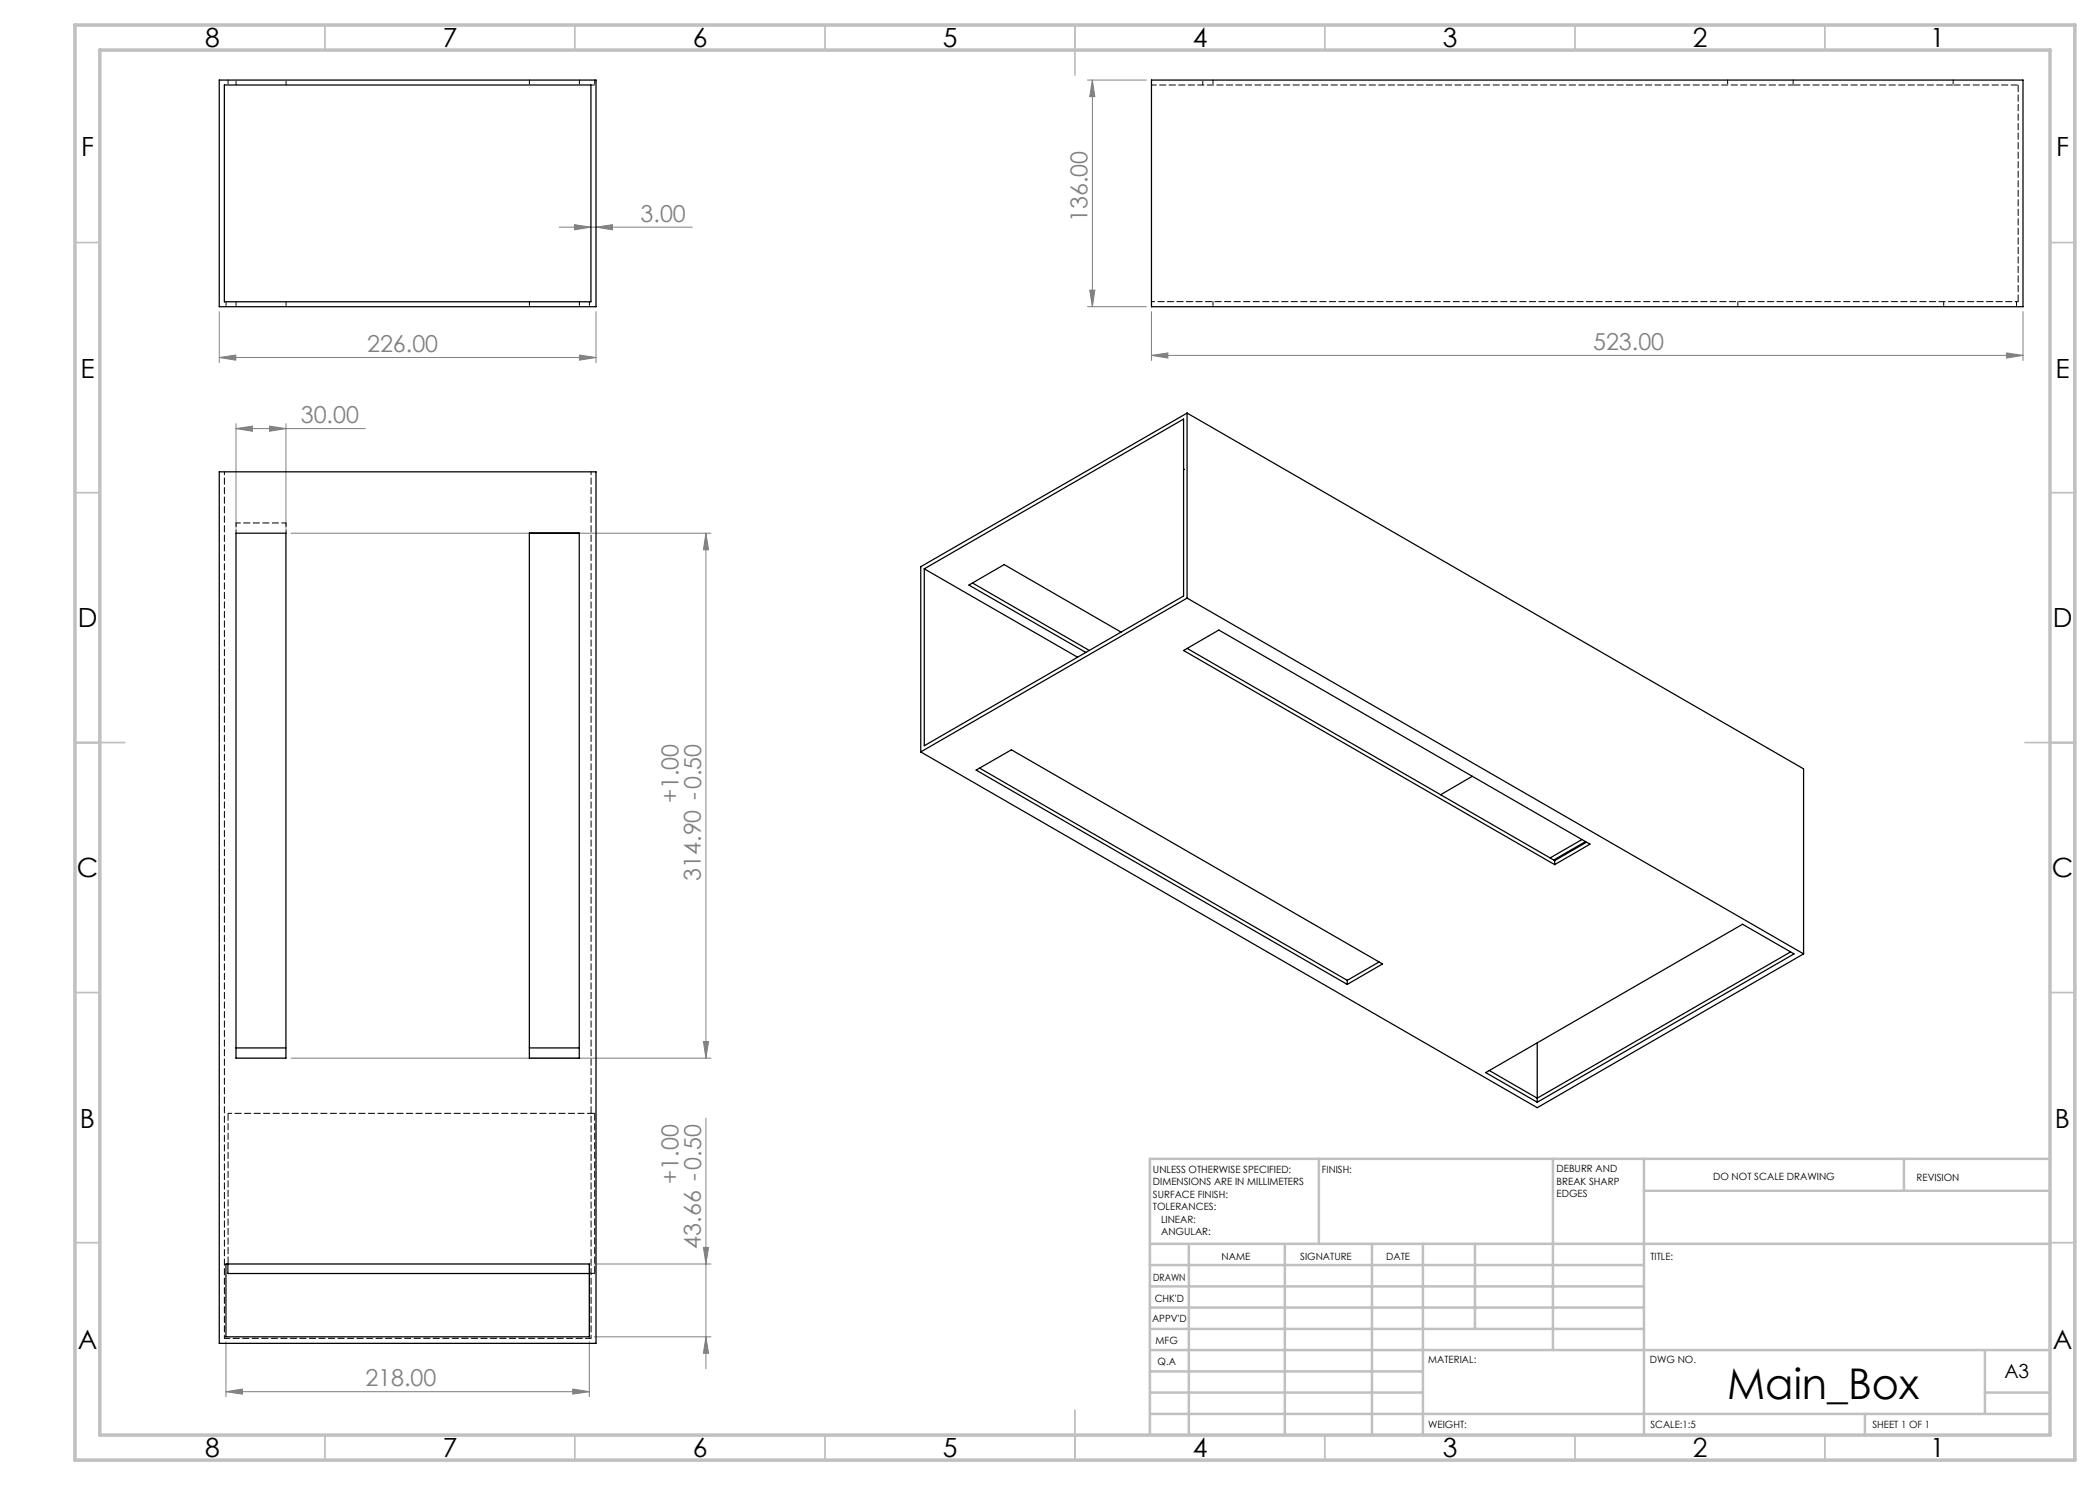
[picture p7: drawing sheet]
<svg xmlns="http://www.w3.org/2000/svg" width="420mm" height="297mm" viewBox="0 0 420 297" stroke-linecap="round" stroke-linejoin="round" font-family="sans-serif">
<g fill="none" stroke="#808080" stroke-width=".2">
<path d="M217.5 16h11.8M218.5 16l.5 3.3h-1.1zM218.5 16v45.3M111.8 45.4h26.7M114.9 44.9l3.3 .5-3.3 .6zM119.2 45.4l3.3-.5v1.1zM217.9 58h1.1l-.5 3.3zM43.9 71.5l3.3-.5v1zM43.9 62.3v10.2M43.9 71.5h75.3M115.9 71l3.3 .5-3.3 .5zM119.2 62.3v10.2"/>
<path d="M217.5 61.3h11.8M230.3 71.1l3.3-.5v1zM230.3 62.3v9.8M230.3 71.1h174.3M401.3 70.6l3.3 .5-3.3 .5zM404.6 62.3v9.8M47.2 85.7l3.3-.5v1.1zM47.2 84.7v21M47.2 85.7h25.9M53.9 85.2l3.3 .5-3.3 .6zM57.2 84.7v21M58.2 106.6h84"/>
<path d="M141.2 106.6v105M141.2 106.6l.5 3.4h-1zM58.2 211.6h84M140.7 208.3h1l-.5 3.3zM141.2 223.6v50.1M118.9 252.8h23.3M140.7 249.5h1l-.5 3.3zM45.2 278.3l3.3-.5v1zM45.2 268.4v10.9M45.2 278.3h72.7M114.5 277.8l3.4 .5-3.4 .5zM117.9 268.4v10.9"/>
<path d="M118.9 267.4h23.3M141.2 267.4l.5 3.2h-1z"/>
</g>
<g fill="none" stroke="#c0c0c0" stroke-width=".35">
<path d="M65 5v5M115 5v5M165 5v5M215 5v10M265 5v5M315 5v5M365 5v5M15 48.5h5M410 48.5h5M15 98.5h5M410 98.5h5M15 148.5h10"/>
<path d="M405 148.5h10M15 198.5h5M410 198.5h5M15 248.5h5M410 248.5h5M65 287v5M115 287v5M165 287v5M215 282v10M265 287v5M315 287v5M365 287v5"/>
</g>
<g fill="none" stroke="#c0c0c0" stroke-width=".5">
<path d="M263.8 231.8v17M310.6 231.8v38.2M328.8 231.8v55.2M328.8 238.2h81.2M380.8 231.8v6.4M410 231.8h-180v55.2M230 248.8h180M230 257.3h98.8M230 253h98.8M237.8 248.8v38.2M257 248.8v38.2M274.4 248.8v38.2"/>
<path d="M284.6 248.8v38.2M295 248.8v17M230 265.8h98.8M230 261.5h98.8M230 278.5h54.6M230 274.3h54.6M230 270h180M397 278.5h13M397 270v12.8M230 282.8h180M373 282.8v4.2"/>
</g>
<path d="M15 5h400v287h-400zM20 10h390v277h-390z" fill="none" stroke="#c0c0c0" stroke-width=".7"/>
<g fill="#808080">
<path d="M119.2 45.4l3.3-.5v1.1zM114.9 44.9l3.3 .5-3.3 .6zM53.9 85.2l3.3 .5-3.3 .6zM47.2 85.7l3.3-.5v1.1z"/>
<path d="M43.9 71.5l3.3-.5v1zM115.9 71l3.3 .5-3.3 .5zM230.3 71.1l3.3-.5v1zM401.3 70.6l3.3 .5-3.3 .5z"/>
<path d="M45.2 278.3l3.3-.5v1zM114.5 277.8l3.4 .5-3.4 .5z"/>
<path d="M217.9 58h1.1l-.5 3.3zM218.5 16l.5 3.3h-1.1z"/>
<path d="M141.2 106.6l.5 3.4h-1zM140.7 208.3h1l-.5 3.3zM140.7 249.5h1l-.5 3.3zM141.2 267.4l.5 3.2h-1z"/>
</g>
<g fill="none" stroke="#000" stroke-width=".25">
<path d="M43.9 16h75.3v45.3h-75.3zM44.9 17h73.3v43.4h-73.3zM230.3 16h174.3v45.3h-174.3zM43.9 94.4h75.3v174.3h-75.3zM236.7 93.9h.1M237.4 82.6v37M237.4 82.6l123.3 71.2v37M237.4 82.6l-53.2 30.7v37.1M47.2 106.6h10v105h-10zM105.9 106.6h10v105h-10zM184.9 113.8l51.8-30v35.4l-51.8 30zM184.9 113.8l30.6 17.6"/>
<path d="M194.5 116.6l23.4 13.5M237.4 119.6l-53.2 30.8M237.4 119.6l123.3 71.2M224.2 126.4l-23.4-13.5-7 4.1 23.4 13.5M236.7 130.1l7.1-4.1 74.2 42.8-7.1 4.1zM237.4 129.7l73.5 42.4M184.2 150.4l123.2 71.1 53.3-30.7M195.2 154l7.1-4 74.2 42.8-7 4.1zM195.9 153.6l73.6 42.5M294.5 155.3l-6.4 3.7M310.9 172.1v.8M316.4 167.9l-6.4 3.7"/>
<path d="M317.1 168.3l-6.4 3.7M317.3 168.4l-6.4 3.7M269.5 196.1v.8M275.8 192.4l-6.3 3.7M358.1 190.4l-50.7 29.2-9.5-5.5M47.2 209.6h10M105.9 209.6h10M297.1 214.5l51.4-29.6 10.3 5.9-51.4 29.6zM307.4 208.6v11.8M45.2 252.8h72.7v14.6h-72.7zM45.6 252.8v1.9h72.3"/>
</g>
<g fill="none" stroke="#000" stroke-width=".2" stroke-dasharray="1.3 .6" stroke-dashoffset=".5">
<path d="M45.6 16v1M47.2 17v-1M57.2 17v-1M105.9 16v1M115.9 16v1M118.9 16v1M240.6 17v-1M242.6 16v1M345.5 16v1M358.6 16v1M390.6 16v1M45.2 60.3v1"/>
<path d="M47.2 60.3v1M57.2 60.3v1M105.9 60.3v1M115.9 60.3v1M117.9 60.3v1M242.6 60.3v1M347.6 60.3v1M388.7 60.3v1M403.3 60.3v1M45.6 222.7h72.6"/>
</g>
<path d="M118.2 17h.7M47.2 104.6h10M118.2 222.7h.7M118.9 254.7h-.7" fill="none" stroke="#000" stroke-width=".2" stroke-dasharray="1.3 .6" stroke-dashoffset=".4"/>
<path d="M358.6 17h32M403.6 17h-13M403.6 60.3v-43.3M118.9 222.7v32M45.6 252.8v-30.1" fill="none" stroke="#000" stroke-width=".2" stroke-dasharray="1.3 .6" stroke-dashoffset="-.1"/>
<path d="M230.3 17h128.3" fill="none" stroke="#000" stroke-width=".2" stroke-dasharray="1.3 .6" stroke-dashoffset=".3"/>
<path d="M230.3 60.3h173.3M44.9 94.3v173.4M118.2 94.3v173.4M47.2 106.6v-2M57.2 104.6v2" fill="none" stroke="#000" stroke-width=".2" stroke-dasharray="1.3 .6" stroke-dashoffset=".6"/>
<path d="M44.9 267.7h73.3" fill="none" stroke="#000" stroke-width=".2" stroke-dasharray="1.3 .6" stroke-dashoffset=".2"/>
<path d="M118.2 254.7h-.3" fill="none" stroke="#000" stroke-width=".2" stroke-dasharray="1.3 .6"/>
<text font-size="8.5" x="345.4" y="279.7">Main_Box</text>
<g font-size="5.3">
<text x="41" y="9.5">8</text>
<text x="88.5" y="9.5">7</text>
<text x="138.5" y="9.5">6</text>
<text x="188.5" y="9.5">5</text>
<text x="238.5" y="9.5">4</text>
<text x="288.5" y="9.5">3</text>
<text x="338.5" y="9.5">2</text>
<text x="386" y="9.5">1</text>
<text x="16.2" y="31.2">F</text>
<text x="411.2" y="31.2">F</text>
<text x="16.1" y="75.5">E</text>
<text x="411.1" y="75.5">E</text>
<text x="15.5" y="125.5">D</text>
<text x="410.5" y="125.5">D</text>
<text x="15.4" y="175.5">C</text>
<text x="410.4" y="175.5">C</text>
<text x="16" y="225.5">B</text>
<text x="411" y="225.5">B</text>
<text x="15.5" y="269.7">A</text>
<text x="410.5" y="269.7">A</text>
<text x="41" y="291.5">8</text>
<text x="88.5" y="291.5">7</text>
<text x="138.5" y="291.5">6</text>
<text x="188.5" y="291.5">5</text>
<text x="238.5" y="291.5">4</text>
<text x="288.5" y="291.5">3</text>
<text x="338.5" y="291.5">2</text>
<text x="386" y="291.5">1</text>
</g>
<g font-size="4.7" fill="#808080">
<text x="128.1" y="44.4">3.00</text>
<text x="217.5" y="44.4" transform="rotate(-90 217.5 44.4)">136.00</text>
<text x="73.4" y="70.5">226.00</text>
<text x="318.6" y="70.1">523.00</text>
<text x="60.2" y="84.7">30.00</text>
<text x="135.7" y="160.6" transform="rotate(-90 135.7 160.6)">+1.00</text>
<text x="140.1" y="176.1" transform="rotate(-90 140.1 176.1)">314.90 -0.50</text>
<text x="135.7" y="236.8" transform="rotate(-90 135.7 236.8)">+1.00</text>
<text x="140.1" y="249.7" transform="rotate(-90 140.1 249.7)">43.66 -0.50</text>
<text x="73.1" y="277.3">218.00</text>
</g>
<text font-size="3.9" x="400.9" y="275.5">A3</text>
<g font-size="2">
<text x="230.6" y="234.6">UNLESS OTHERWISE SPECIFIED:</text>
<text x="230.6" y="237.1">DIMENSIONS ARE IN MILLIMETERS</text>
<text x="230.6" y="239.6">SURFACE FINISH:</text>
<text x="264.4" y="234.6">FINISH:</text>
<text x="311.3" y="234.5">DEBURR AND</text>
<text x="311.3" y="237">BREAK SHARP</text>
<text x="311.3" y="239.5">EDGES</text>
<text x="342.6" y="236">DO NOT SCALE DRAWING</text>
<text x="383.3" y="236.2">REVISION</text>
<text x="230.6" y="242.1">TOLERANCES:</text>
<text x="232.2" y="244.6">LINEAR:</text>
<text x="232.2" y="247.1">ANGULAR:</text>
<text x="244.3" y="252">NAME</text>
<text x="260" y="251.9">SIGNATURE</text>
<text x="277.2" y="251.9">DATE</text>
<text x="330.1" y="251.9">TITLE:</text>
<text x="230.6" y="256.1">DRAWN</text>
<text x="230.9" y="260.3">CHK'D</text>
<text x="230.4" y="264.4">APPV'D</text>
<text x="231.1" y="268.8">MFG</text>
<text x="231.5" y="273">Q.A</text>
<text x="285.6" y="272.5">MATERIAL:</text>
<text x="330" y="272.5">DWG NO.</text>
<text x="285.6" y="285.5">WEIGHT:</text>
<text x="330.1" y="285.6">SCALE:1:5</text>
<text x="374.5" y="285.6">SHEET 1 OF 1</text>
</g>
</svg>
